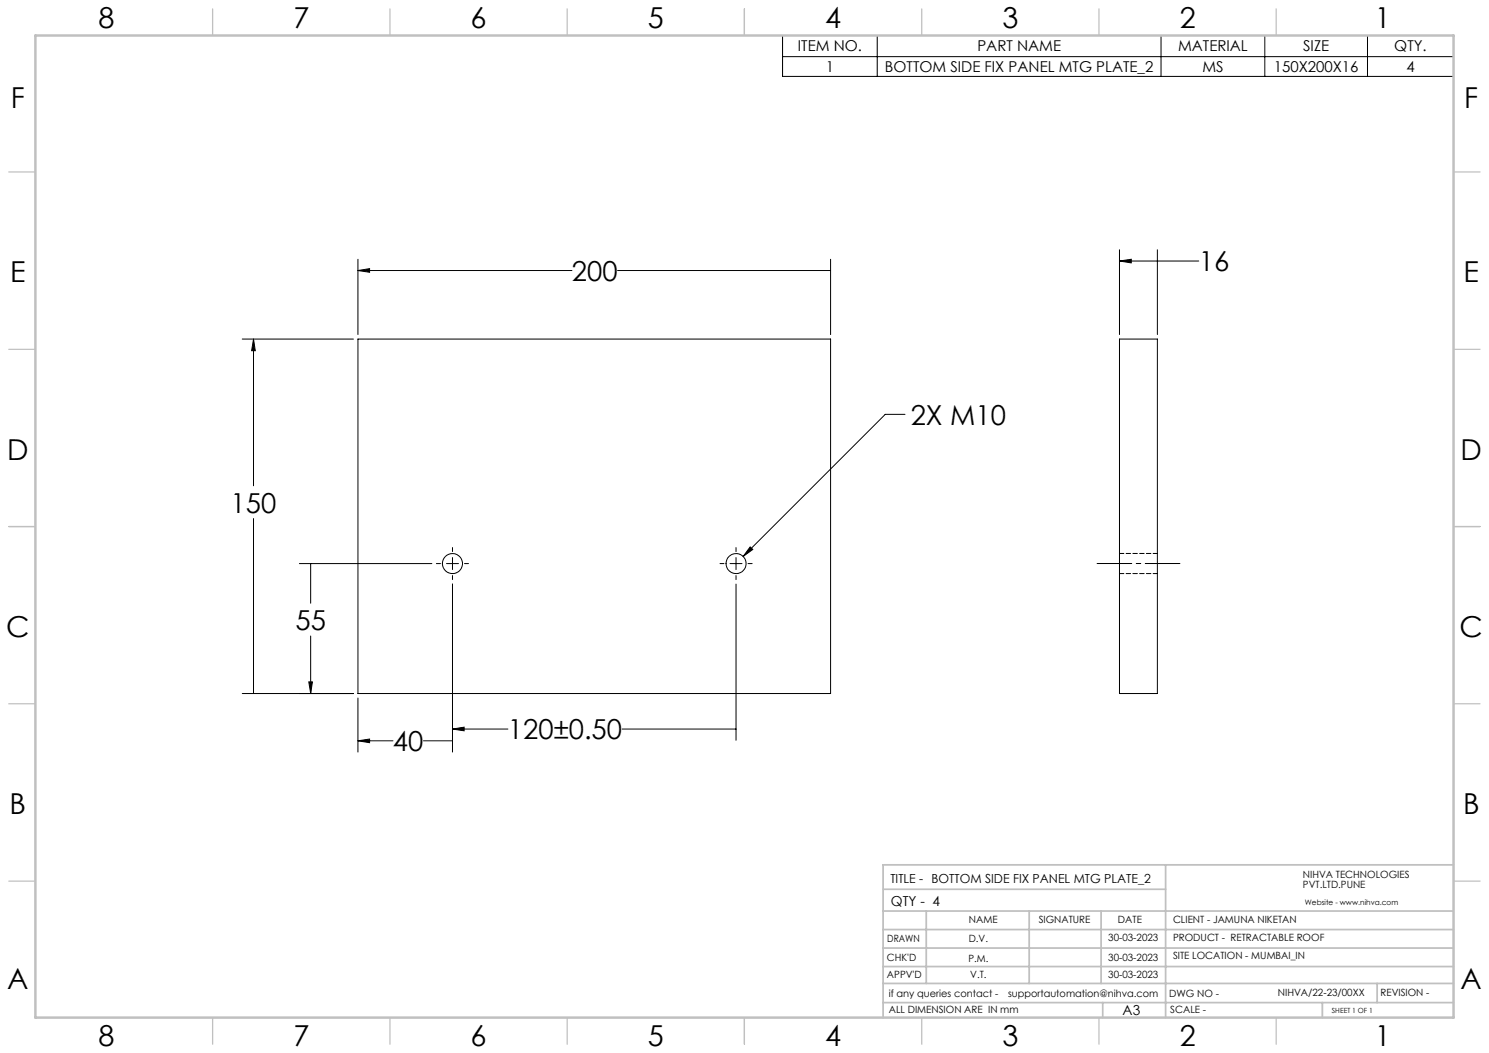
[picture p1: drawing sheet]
<svg xmlns="http://www.w3.org/2000/svg" width="420mm" height="297mm" viewBox="0 0 420 297" stroke-linecap="round" stroke-linejoin="round" font-family="sans-serif">
<g fill="none" stroke="#000" stroke-width=".28">
<path d="M220.7 10h189.3v11.6h-189.3zM220.7 16h189.3M247.4 10v11.6M327.5 10v11.6M356.8 10v11.6M385.7 10v11.6M101 76.3l3.2-.5v1zM101 73.1v21.3M101 76.3h60.3M174.2 76.3h60.1M234.3 73.1v21.3M315.8 73.6l3.3-.5v1.1z"/>
<path d="M315.8 70.4v24M315.8 73.6h22.3M326.5 70.4v24M68.3 95.6h31.4M71.5 95.6l.5 3.3h-1zM71.5 95.6v41.4M101 95.6h133.3v100h-133.3zM315.8 95.6h10.7v100h-10.7zM255.3 116.9h-5.6l-40.1 40M71.5 146.3v49.3M84.5 159h37.3M87.6 159v11.1"/>
<path d="M123.1 159h1.1M125.9 159h3.4M127.6 154.4v1.2M127.6 157.3v3.4M131 159h1.2M203.1 159h1.1M205.9 159h3.4M207.6 154.4v1.2M207.6 157.3v3.4M211 159h1.2M211.6 154.3l.7 .7-2.7 1.9zM87.6 179.4v16.2"/>
<path d="M127.6 162.3v1.2M127.6 164.7v47.4M207.6 162.3v1.2M207.6 164.7v44.1M68.3 195.6h31.4M87.1 192.3h1l-.5 3.3zM101 196.9v15.2M101 208.9l3.2-.4v1zM101 208.9h9.8M119.5 208.9h8.1M127.6 205.6l3.3-.5v1zM127.6 205.6h15.7"/>
<path d="M175.5 205.6h32.1"/>
<circle cx="127.6" cy="159" r="2.83"/>
<circle cx="207.6" cy="159" r="2.83"/>
</g>
<path d="M309.5 158.9h23.3" fill="none" stroke="#000" stroke-width=".28" stroke-dasharray="15.2 1.3 1.3 1.3" stroke-dashoffset="5.5"/>
<g fill="none" stroke="#c0c0c0" stroke-width=".35">
<path d="M60 2.5v7.5M110 2.5v7.5M160 2.5v7.5M210 2.5v7.5M260 2.5v7.5M310 2.5v7.5M360 2.5v7.5M2.5 48.5h7.5M410 48.5h7.5M2.5 98.5h7.5M410 98.5h7.5M2.5 148.5h7.5"/>
<path d="M410 148.5h7.5M2.5 198.5h7.5M410 198.5h7.5M2.5 248.5h7.5M410 248.5h7.5M60 287v7.5M110 287v7.5M160 287v7.5M210 287v7.5M260 287v7.5M310 287v7.5M360 287v7.5"/>
</g>
<g fill="none" stroke="#c0c0c0" stroke-width=".5">
<path d="M249.1 257h160.9M249.1 250.8h79.7M261.3 257v20.4M290.3 257v20.4M310.6 257v20.4M328.8 243.9v43.1M410 243.9h-160.9v43.1M249.1 272.6h160.9M249.1 267.4h160.9M249.1 262.2h160.9M249.1 277.4h160.9M388.4 277.4v5.4"/>
<path d="M249.1 282.8h160.9M311 282.8v4.2M373 282.8v4.2"/>
</g>
<path d="M10 10h400v277h-400z" fill="none" stroke="#c0c0c0" stroke-width=".7"/>
<path d="M211.6 154.3l-2 2.6 2.7-1.9zM127.6 205.6l3.3-.5v1zM87.1 192.3h1l-.5 3.3zM101 208.9l3.2-.4v1zM71.5 95.6l.5 3.3h-1zM101 76.3l3.2-.5v1zM315.8 73.6l3.3-.5v1.1z" fill="#000"/>
<path d="M326.5 156.1h-10.7M315.8 161.8h10.7" fill="none" stroke="#000" stroke-width=".28" stroke-dasharray="1.3 .6" stroke-dashoffset=".1"/>
<g font-size="8.1">
<text x="27.8" y="8">8</text>
<text x="82.8" y="8">7</text>
<text x="132.8" y="8">6</text>
<text x="182.8" y="8">5</text>
<text x="232.8" y="8">4</text>
<text x="282.8" y="8">3</text>
<text x="332.8" y="8">2</text>
<text x="387.8" y="8">1</text>
<text x="3" y="30.4">F</text>
<text x="413" y="30.4">F</text>
<text x="2.8" y="79.6">E</text>
<text x="412.8" y="79.6">E</text>
<text x="2" y="129.6">D</text>
<text x="412" y="129.6">D</text>
<text x="1.7" y="179.6">C</text>
<text x="411.7" y="179.6">C</text>
<text x="2.7" y="229.6">B</text>
<text x="412.7" y="229.6">B</text>
<text x="2" y="278.9">A</text>
<text x="412" y="278.9">A</text>
<text x="27.8" y="295">8</text>
<text x="82.8" y="295">7</text>
<text x="132.8" y="295">6</text>
<text x="182.8" y="295">5</text>
<text x="232.8" y="295">4</text>
<text x="282.8" y="295">3</text>
<text x="332.8" y="295">2</text>
<text x="387.8" y="295">1</text>
</g>
<g font-size="7.8">
<text x="338.2" y="76.6">16</text>
<text x="161.3" y="79.2">200</text>
<text x="256.9" y="119.8">2X M10</text>
<text x="65.1" y="144.6">150</text>
<text x="83.3" y="177.7">55</text>
<text x="143.3" y="208.5">120±0.50</text>
<text x="110.8" y="211.9">40</text>
</g>
<g font-size="4.2">
<text x="225.1" y="14.5">ITEM NO.</text>
<text x="275.7" y="14.5">PART NAME</text>
<text x="332.3" y="14.5">MATERIAL</text>
<text x="367.6" y="14.5">SIZE</text>
<text x="393.3" y="14.5">QTY.</text>
<text x="232.9" y="20.3">1</text>
<text x="249.6" y="20.3">BOTTOM SIDE FIX PANEL MTG PLATE_2</text>
<text x="339.1" y="20.3">MS</text>
<text x="359.3" y="20.3">150X200X16</text>
<text x="396.7" y="20.3">4</text>
</g>
<g font-size="3.9">
<text x="251.3" y="255.4">QTY - 4</text>
<text x="316.7" y="286.4">A3</text>
</g>
<text font-size="3.5" x="251.2" y="249.1">TITLE - BOTTOM SIDE FIX PANEL MTG PLATE_2</text>
<g font-size="2.8">
<text x="367.5" y="247.7">NIHVA TECHNOLOGIES</text>
<text x="367.5" y="250.5">PVT.LTD.PUNE</text>
<text x="273.3" y="260.4">NAME</text>
<text x="293" y="260.4">SIGNATURE</text>
<text x="315.3" y="260.5">DATE</text>
<text x="330.9" y="260.5">CLIENT - JAMUNA NIKETAN</text>
<text x="250.3" y="265.7">DRAWN</text>
<text x="273.3" y="265.8">D.V.</text>
<text x="312.6" y="265.3">30-03-2023</text>
<text x="330.9" y="265.5">PRODUCT - RETRACTABLE ROOF</text>
<text x="250.2" y="271.1">CHK'D</text>
<text x="250.2" y="275.8">APPV'D</text>
<text x="273.2" y="271.2">P.M.</text>
<text x="273.7" y="275.9">V.T.</text>
<text x="312.6" y="271.1">30-03-2023</text>
<text x="312.6" y="275.8">30-03-2023</text>
<text x="330.9" y="270.6">SITE LOCATION - MUMBAI_IN</text>
<text x="250.7" y="281.1">if any queries contact -</text>
<text x="284.3" y="281.1">supportautomation@nihva.com</text>
<text x="329.8" y="281.3">DWG NO -</text>
<text x="360.5" y="281.1">NIHVA/22-23/00XX</text>
<text x="389.4" y="281.1">REVISION -</text>
<text x="250.7" y="285.6">ALL DIMENSION ARE IN mm</text>
<text x="330.1" y="285.7">SCALE -</text>
</g>
<text font-size="2.1" x="368.1" y="255.1">Website - www.nihva.com</text>
<text font-size="2" x="375.7" y="285.6">SHEET 1 OF 1</text>
</svg>
